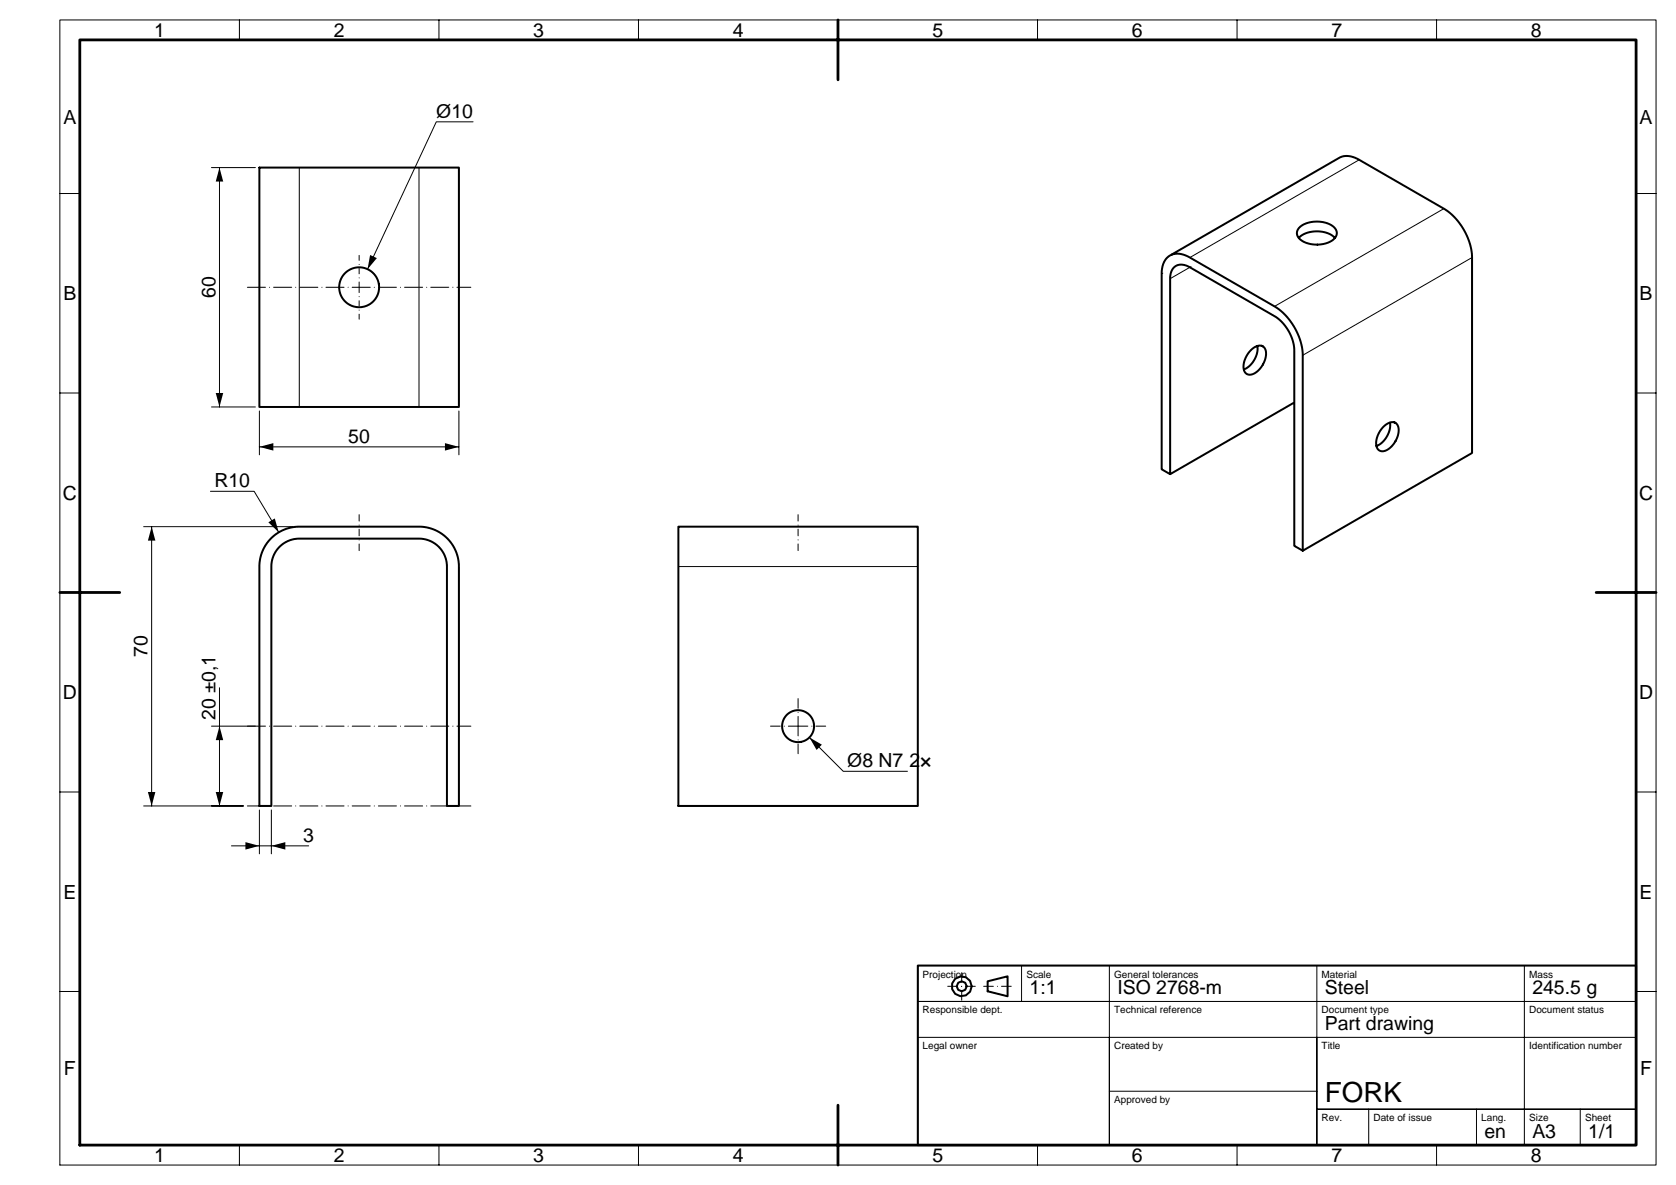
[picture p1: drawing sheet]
<svg xmlns="http://www.w3.org/2000/svg" width="420mm" height="297mm" viewBox="0 0 420 297" stroke-linecap="round" stroke-linejoin="round" font-family="sans-serif">
<g fill="#000">
<path d="M55 42l.9 3.5h-1.8zM92.7 63.9l1.7 .8-2.3 2.8zM54.1 98.5h1.8l-.9 3.5zM65 112l3.5-.9v1.8zM111.5 111.1l3.5 .9-3.5 .9zM38 132l.9 3.5h-1.8zM67.3 130.9l1.6-1 1 3.5zM55 182l.9 3.5h-1.8zM202.8 184.8l3.2 1.8-1.4 1.4zM37.1 198.5h1.8l-.9 3.5zM54.1 198.5h1.8l-.9 3.5zM61.5 211.1l3.5 .9-3.5 .9z"/>
<path d="M68 212l3.5-.9v1.8z"/>
</g>
<g fill="none" stroke="#000" stroke-width=".25">
<path d="M15 5h400v287h-400zM60 5v5M110 5v5M160 5v5M210 5v5M260 5v5M310 5v5M360 5v5M118.5 30.5h-9.2l-17.2 37M15 48.5h5M53 42h11M55 42v60"/>
<path d="M75 42v60M105 42v60M340.6 40.1l-42.4 24.4M361.8 52.3l-42.4 24.5M410 48.5h5M291.4 68.5l-.3 .1M298.5 66.8l-5.3 3.1M368.9 64.5l-42.4 24.5M15 98.5h5M410 98.5h5M53 102h11M65 103v11"/>
<path d="M65 112h50M115 103v11M36 132h37.4M38 132v70M52.7 123.1h11l6.2 10.3M15 148.5h5M170 142h60M410 148.5h5M55 172.4v29.6M15 198.5h5M53 182h11M202.8 184.8l8.5 8.5h16.1"/>
<path d="M410 198.5h5M36 202h25h-8M58 212h19.4M65 203v11M68 203v11M15 248.5h5M256 242v9M278 242v9M330 242v45v-27M382 242v45M410 251v-9h-180v45h180v-36h-180h48v36v-27h132M410 248.5h5"/>
<path d="M230 260h48M278 273.5h52M330 278h80zM343 278v9M370 278v9M396 278v9M60 287v5M110 287v5M160 287v5M210 287v5M260 287v5M310 287v5"/>
<path d="M360 287v5"/>
</g>
<path d="M200 182h-7M200 182v-7M200 182v7M200 182h7M237.5 247.2h7M241 250.7v-7M246.5 247.2h7" fill="none" stroke="#000" stroke-width=".25" stroke-dasharray="2.4 1 0 1"/>
<path d="M62 72h56M62 182h56M62 202h56" fill="none" stroke="#000" stroke-width=".25" stroke-dasharray="4.5 1 0 1"/>
<path d="M90 138v-9M200 138v-9" fill="none" stroke="#000" stroke-width=".25" stroke-dasharray="1.7 1 0 1"/>
<path d="M90 72v-8M90 72v8" fill="none" stroke="#000" stroke-width=".25" stroke-dasharray="1.3 1 0 1"/>
<g fill="none" stroke="#000" stroke-width=".5">
<path d="M65 42h50v60h-50zM325.7 57l1.7-1 2.4-.5 2.5 .4 1.8 .9a2.13 2.13 0 0 1 .8 2.1 2.13 2.13 0 0 1-1.5 1.7l-1.8 .6-2.2 .1-1.9-.4-1.6-.8a1.94 1.94 0 0 1-.2-3.1zM334.5 59.6l-.8-.7-1.1-.5-2.6-.4-2.6 .4-1.2 .6-.7 .6M293.7 63.8a5.4 5.4 0 0 1 4.5 .7l21.2 12.3a15.6 15.6 0 0 1 7.1 12.2v49l42.4-24.5v-49a15.6 15.6 0 0 0-7.1-12.2l-21.2-12.2a4.6 4.6 0 0 0-5-.5l-42.4 24.5a5 5 0 0 0-2.1 4.5v49l2.1 1.2 31-17.8M313.5 87.7l1.4-.9 1.3-.1 .8 .7 .3 1.5-.5 1.8-1 1.6-1.3 1.2-1.4 .4-.6-.1-.5-.5-.3-.7-.1-.9 .6-2.1zM315.1 86.8l-.1 1.6-.7 1.9-1.2 1.4-1.4 .9M316.2 86.6l.2 .2M293.2 118.8v-49.1a2.99 2.99 0 0 1 1.6-3.1 2.99 2.99 0 0 1 3.4 .4l21.6 12.5 2.2 2.1 1.6 2.8 .6 1.7 .1 1.5v49.2l2.2 1.2M346.7 106.9l1.4-.9 1.3-.1 .9 .7 .2 1.5-.5 1.8-1 1.6-1.4 1.2-1.3 .4-.6-.2-.5-.4-.3-.7v-1l.5-2zM348.3 106v1.6l-.8 1.9-1.1 1.4-1.5 .9M349.4 105.8l.3 .2M67.9 134.9a10 10 0 0 1 7.1-2.9h30a10 10 0 0 1 10 10v60h-3v-60a7 7 0 0 0-7-7h-30a7 7 0 0 0-7 7v60h-3v-60a10 10 0 0 1 2.9-7.1z"/>
<path d="M170 132h60v70h-60zM230 242h180v45h-180zM247.5 245.9l5-1.2v5l-5-1.2z"/>
<circle cx="90" cy="72" r="5"/>
<circle cx="200" cy="182" r="4"/>
<circle cx="241" cy="247.2" r="2.5"/>
<circle cx="241" cy="247.2" r="1.25"/>
</g>
<path d="M20 10h390v277h-390zM210 5v15M15 148.5h15M400 148.5h15M210 277v15" fill="none" stroke="#000" stroke-width=".7"/>
<text font-size="7" x="332" y="276.2">FORK</text>
<g font-size="4.9">
<text x="38.6" y="9.3">1</text>
<text x="83.6" y="9.3">2</text>
<text x="133.6" y="9.3">3</text>
<text x="183.6" y="9.3">4</text>
<text x="233.6" y="9.3">5</text>
<text x="283.6" y="9.3">6</text>
<text x="333.6" y="9.3">7</text>
<text x="383.6" y="9.3">8</text>
<text x="109.3" y="29.5">Ø10</text>
<text x="15.9" y="31">A</text>
<text x="410.9" y="31">A</text>
<text x="15.9" y="75.2">B</text>
<text x="54" y="74.7" transform="rotate(-90 54 74.7)">60</text>
<text x="410.9" y="75.2">B</text>
<text x="87.3" y="111">50</text>
<text x="15.7" y="125.3">C</text>
<text x="53.7" y="122.1">R10</text>
<text x="410.7" y="125.3">C</text>
<text x="37" y="164.7" transform="rotate(-90 37 164.7)">70</text>
<text x="15.7" y="175.3">D</text>
<text x="410.7" y="175.3">D</text>
<text x="54" y="180.5" transform="rotate(-90 54 180.5)">20 ±0,1</text>
<text x="212.3" y="192.3">Ø8 N7</text>
<text x="227.9" y="192.3">2×</text>
<text x="76" y="211">3</text>
<text x="15.9" y="225.3">E</text>
<text x="410.9" y="225.3">E</text>
<text x="258" y="249.2">1:1</text>
<text x="280" y="249.2">ISO 2768-m</text>
<text x="332" y="249.2">Steel</text>
<text x="384" y="249.2">245.5 g</text>
<text x="332" y="258.2">Part drawing</text>
<text x="16" y="269.5">F</text>
<text x="411" y="269.5">F</text>
<text x="372" y="285.2">en</text>
<text x="384" y="285.2">A3</text>
<text x="398" y="285.2">1/1</text>
<text x="38.6" y="291.3">1</text>
<text x="83.6" y="291.3">2</text>
<text x="133.6" y="291.3">3</text>
<text x="183.6" y="291.3">4</text>
<text x="233.6" y="291.3">5</text>
<text x="283.6" y="291.3">6</text>
<text x="333.6" y="291.3">7</text>
<text x="383.6" y="291.3">8</text>
</g>
<g font-size="2.5">
<text x="231.2" y="245">Projection</text>
<text x="257.2" y="245">Scale</text>
<text x="279.2" y="245">General tolerances</text>
<text x="331.2" y="245">Material</text>
<text x="383.2" y="245">Mass</text>
<text x="231.2" y="254">Responsible dept.</text>
<text x="279.2" y="254">Technical reference</text>
<text x="331.2" y="254">Document type</text>
<text x="383.2" y="254">Document status</text>
<text x="231.2" y="263">Legal owner</text>
<text x="279.2" y="263">Created by</text>
<text x="331.2" y="263">Title</text>
<text x="383.2" y="263">Identification number</text>
<text x="279.2" y="276.5">Approved by</text>
<text x="331.2" y="281">Rev.</text>
<text x="344.2" y="281">Date of issue</text>
<text x="371.2" y="281">Lang.</text>
<text x="383.2" y="281">Size</text>
<text x="397.2" y="281">Sheet</text>
</g>
</svg>
